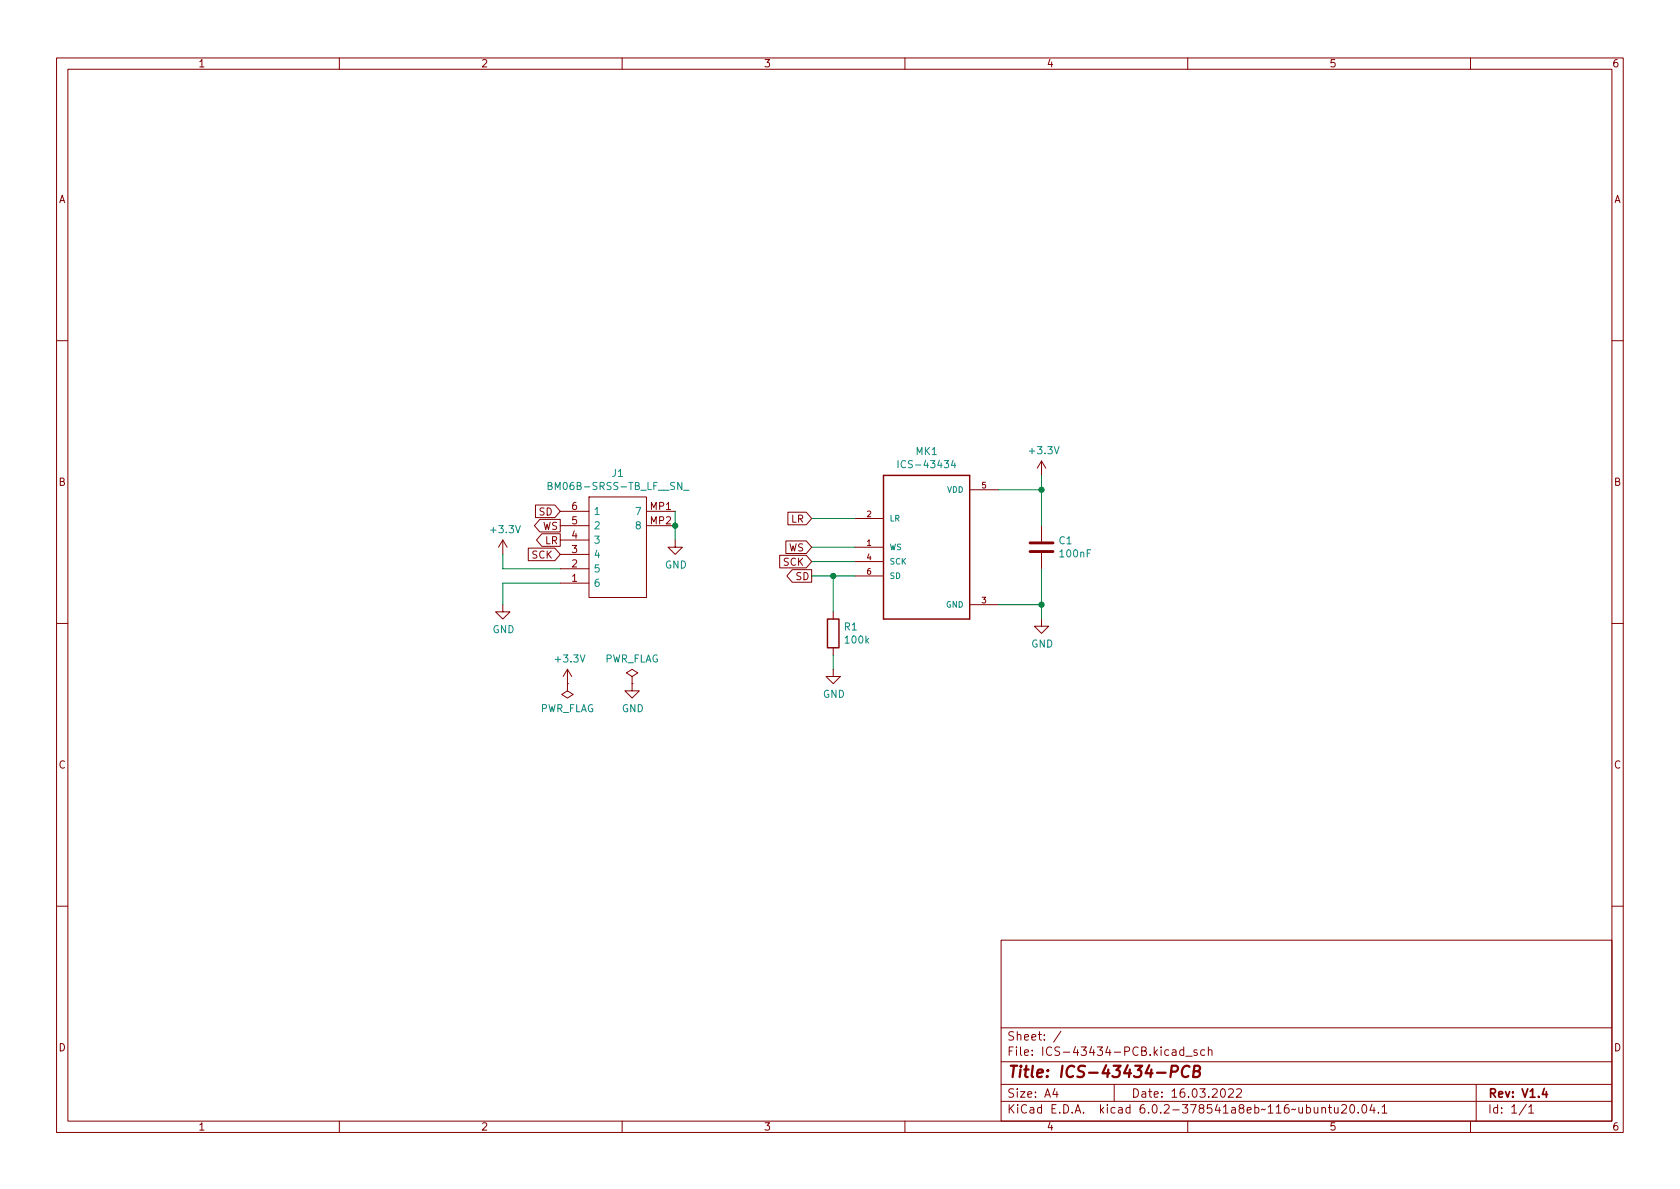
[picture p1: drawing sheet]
<svg xmlns="http://www.w3.org/2000/svg" width="297mm" height="210mm" viewBox="0 0 297 210" stroke-linecap="round" stroke-linejoin="round" font-family="sans-serif">
<g fill="none" stroke="#840000" stroke-width=".18">
<path d="M10 10.2h277v190.1h-277zM12 12.2h273v186.1h-273zM60 10.2v2M110 10.2v2M160 10.2v2M210 10.2v2M260 10.2v2M10 60.2h2M285 60.2h2M88.9 95.5l-.8 1.3M88.9 95.5v2.5M88.9 95.5l.8 1.3"/>
<path d="M93.4 96.9h4.7l1 1.1-1 1.1h-4.7zM94.7 89.3h3.4l1 1.1-1 1.1h-3.4zM95.4 91.8h3.7v2.3h-3.7l-.9-1.1zM95.8 94.4h3.3v2.2h-3.3l-.9-1.1zM99.1 98h5M99.1 95.5h5M99.1 93h5M99.1 90.4h5M104.1 87.9h10.2v17.8h-10.2zM114.3 93h5.1M114.3 90.4h5.1M119.4 95.5v1.3h1.2l-1.2 1.2-1.3-1.2h1.3"/>
<path d="M137.9 98.2h4.7l.9 1.1-.9 1.1h-4.7zM138.9 95.7h3.7l.9 1.1-.9 1.1h-3.7zM139.3 90.6h3.3l.9 1.1-.9 1.1h-3.3zM151.1 96.8h5.1M151.1 91.7h5.1M151.1 99.3h5.1M171.4 86.6h5.1M184.1 81.5v2.6M184.1 93v2.8M184.1 97.8v2.8M184.1 81.5l-.7 1.3M184.1 81.5l.8 1.3"/>
<path d="M10 110.2h2M88.9 106.9v1.3h1.3l-1.3 1.3-1.3-1.3h1.3M99.1 103.1h5M99.1 100.6h5M100.3 118.4l-.7 1.2M100.3 118.4v2.5M100.3 118.4l.8 1.2M111.8 119.6l1-.6-1-.6-1.1 .6 1.1 .6v1.3M140.1 100.7h3.4v2.3h-3.4l-1-1.2zM147.3 118.4v1.2h1.3l-1.3 1.3-1.3-1.3h1.3M147.3 108.2v1.3M147.3 114.5v1.3"/>
<path d="M151.1 101.8h5.1M171.4 106.9h5.1M184.1 109.5v1.2h1.3l-1.3 1.3-1.2-1.3h1.2M285 110.2h2M100.3 120.9v1.3l1 .6-1 .6-1-.6 1-.6M100.3 120.9h.1M111.8 120.9h.1M111.8 120.9v1.3h1.2l-1.2 1.2-1.3-1.2h1.3M10 160.2h2M177 166.3h108v32h-108zM285 160.2h2M60 198.3v2"/>
<path d="M110 198.3v2M160 198.3v2M177 194.8h108M177 191.8h108M177 187.8h108M177 181.8h108M186.5 192.5l-.4 1h1M186.9 193v1M187.6 182.4l-1.3 1.9M197 191.8v3M209.3 185.7l-.4-.1-.3 .3v.4l.1 .3h.6M209.3 185.1v1.5"/>
<path d="M209.6 186.8h1.2M210 198.3v2M211.6 185.7l-.3-.1-.2 .2v.3l.5 .1v.4h-.5M213 185.7l-.4-.1-.3 .3v.4l.1 .3h.6M213.6 185.8l.3-.2 .3 .1 .1 .9M213.6 185.1v1.5M217.2 192.7l.6-.2 .2 .2 .1 .3-1 1h1M218.6 192.7l.6-.2 .2 .2 .1 .3-.9 1h.9M233.7 196l.2-.2 .4 .1 .1 .9M233.7 195.8v1M234.9 195.8h.5M235.1 195.3v1.3l.3 .2"/>
<path d="M235.9 195.8l.1 1h.4l.2-.1M236.6 195.8v1M237.2 195.5l.6-.2 .2 .2 .1 .3-1 1h1M238.8 195.5l.2-.2a.81 .81 0 0 1 .6 .7 .81 .81 0 0 1-.3 .8h-.2a.81 .81 0 0 1-.3-1.3zM240.1 196.7v.1M241 195.4l.1-.1a.81 .81 0 0 1 .6 .7 .81 .81 0 0 1-.3 .8h-.1a.81 .81 0 0 1-.6-.6 .81 .81 0 0 1 .3-.8zM242.6 195.3l-.4 1h.9M242.9 195.8v1M243.7 196.7v.1M244.4 195.8l.4-.5v1.5M244.4 196.8h.8M260 198.3v2"/>
<path d="M261 191.8v6.5M269.9 195.3l-1.3 1.9M270.3 195.8l.4-.5v1.5M270.3 196.8h.9"/>
</g>
<path d="M273.1 192.5l-.4 1h.9M273.4 193v1" fill="none" stroke="#840000" stroke-width=".3"/>
<path d="M207.1 189.5h.7a.55 .55 0 0 0 .5-.5 .55 .55 0 0 0-.3-.5h-.8l-.3 2M210.3 188.7a.88 .88 0 0 0-1-.1 .88 .88 0 0 0-.3 1 .69 .69 0 0 0 .3 .8 .69 .69 0 0 0 .8-.1M211.1 189.4l.8-.1a.46 .46 0 0 0 .3-.4 .46 .46 0 0 0-.3-.4h-.7l-.3 2h.8a.53 .53 0 0 0 .5-.5 .53 .53 0 0 0-.5-.6" fill="none" stroke="#840000" stroke-width=".4"/>
<path d="M182.1 97.5h4.1M182.1 96h4.1" fill="none" stroke="#840000" stroke-width=".51"/>
<path d="M96.9 85.9l.6-.1 .1-.1-.1-.3-.6-.1v1.3h.5l.2-.1v-.4l-.3-.2M120.9 86.7h.9M158.8 81.4v1.3M168.5 81.4l-.3 .9h.8M168.8 81.9v.8" fill="none" stroke="#008484" stroke-width=".18"/>
<path d="M156.2 84.1h15.2v25.4h-15.2zM146.3 109.5h2v5h-2z" fill="none" stroke="#840000" stroke-width=".25"/>
<g fill="none" stroke="#008400" stroke-width=".18">
<path d="M88.9 98v2.6h10.2M119.4 90.4v5.1M143.5 99.3h7.6M143.5 96.8h7.6M143.5 91.7h7.6M176.5 86.6h7.6M184.1 84.1v8.9M99.1 103.1h-10.2v3.8M143.5 101.8h7.6M147.3 101.8v6.4M147.3 115.8v2.6M176.5 106.9h7.6"/>
<path d="M184.1 100.6v8.9"/>
</g>
<g fill="#008400" stroke="#008400" stroke-width=".18">
<circle cx="147.3" cy="101.8" r=".46"/>
<circle cx="184.1" cy="106.9" r=".46"/>
<circle cx="184.1" cy="86.6" r=".46"/>
<circle cx="119.4" cy="93" r=".46"/>
</g>
<text font-size="2.8" fill="#840000" x="178" y="190.6">Title: ICS-43434-PCB</text>
<g font-size="2.1" fill="#840000">
<text x="178" y="184">Sheet: /</text>
<text x="178" y="186.7">File: ICS-43434-PCB.kicad_sch</text>
<text x="178" y="196.9">KiCad E.D.A. kicad 6.0.2-378541a8eb~116~ubuntu20.04.1</text>
<text x="178" y="194.1">Size: A4</text>
<text x="200" y="194.1">Date: 16.03.2022</text>
<text x="263" y="194.1">Rev: V1.4</text>
<text x="263" y="196.9">Id: 1/1</text>
</g>
<g font-size="1.8" fill="#840000">
<text x="35" y="11.9">1</text>
<text x="85" y="11.9">2</text>
<text x="135" y="11.9">3</text>
<text x="185" y="11.9">4</text>
<text x="235" y="11.9">5</text>
<text x="285" y="11.9">6</text>
<text x="10.3" y="35.9">A</text>
<text x="285.3" y="35.9">A</text>
<text x="10.3" y="85.9">B</text>
<text x="285.3" y="85.9">B</text>
<text x="95.3" y="91.1">SD</text>
<text x="95.9" y="93.7">WS</text>
<text x="101.1" y="95.2">4</text>
<text x="101.1" y="92.7">5</text>
<text x="101.1" y="90.2">6</text>
<text x="115" y="90.2">MP1</text>
<text x="115" y="92.7">MP2</text>
<text x="139.9" y="92.4">LR</text>
<text x="94.1" y="98.8">SCK</text>
<text x="96.4" y="96.2">LR</text>
<text x="101.1" y="100.3">2</text>
<text x="101.1" y="97.8">3</text>
<text x="138.5" y="100">SCK</text>
<text x="139.4" y="97.5">WS</text>
<text x="101.1" y="102.9">1</text>
<text x="140.7" y="102.6">SD</text>
<text x="10.3" y="135.9">C</text>
<text x="285.3" y="135.9">C</text>
<text x="10.3" y="185.9">D</text>
<text x="285.3" y="185.9">D</text>
<text x="35" y="199.9">1</text>
<text x="85" y="199.9">2</text>
<text x="135" y="199.9">3</text>
<text x="185" y="199.9">4</text>
<text x="235" y="199.9">5</text>
<text x="285" y="199.9">6</text>
</g>
<g font-size="1.8" fill="#008484">
<text x="159.6" y="82.8">ICS-43434</text>
<text x="162" y="80.5">MK1</text>
<text x="182.2" y="80.3">+3.3V</text>
<text x="97.8" y="86.6">BM06B-SRSS-TB_LF__SN_</text>
<text x="108.2" y="84.3">J1</text>
<text x="86.9" y="94.3">+3.3V</text>
<text x="104.9" y="93.6">2</text>
<text x="104.9" y="91.1">1</text>
<text x="112.6" y="91.1">7</text>
<text x="112.6" y="93.6">8</text>
<text x="104.9" y="101.2">5</text>
<text x="104.9" y="98.7">4</text>
<text x="104.9" y="96.1">3</text>
<text x="117.5" y="100.5">GND</text>
<text x="187.3" y="96.2">C1</text>
<text x="187.5" y="98.5">100nF</text>
<text x="104.9" y="103.8">6</text>
<text x="87.1" y="112">GND</text>
<text x="149.3" y="111.5">R1</text>
<text x="149.5" y="113.8">100k</text>
<text x="98.4" y="117.1">+3.3V</text>
<text x="106.8" y="117.1">PWR_FLAG</text>
<text x="182.3" y="114.5">GND</text>
<text x="95.4" y="125.9">PWR_FLAG</text>
<text x="109.9" y="125.9">GND</text>
<text x="145.5" y="123.4">GND</text>
</g>
<g font-size="1.4" fill="#008484">
<text x="167.4" y="87.1">VDD</text>
<text x="157.2" y="92.2">LR</text>
<text x="157.2" y="97.3">WS</text>
<text x="157.2" y="99.8">SCK</text>
<text x="157.2" y="102.4">SD</text>
<text x="167.3" y="107.4">GND</text>
</g>
<g font-size="1.4" fill="#840000">
<text x="173.6" y="86.4">5</text>
<text x="153.3" y="91.4">2</text>
<text x="153.3" y="96.5">1</text>
<text x="153.3" y="99.1">4</text>
<text x="153.3" y="101.6">6</text>
<text x="173.6" y="106.7">3</text>
</g>
</svg>
